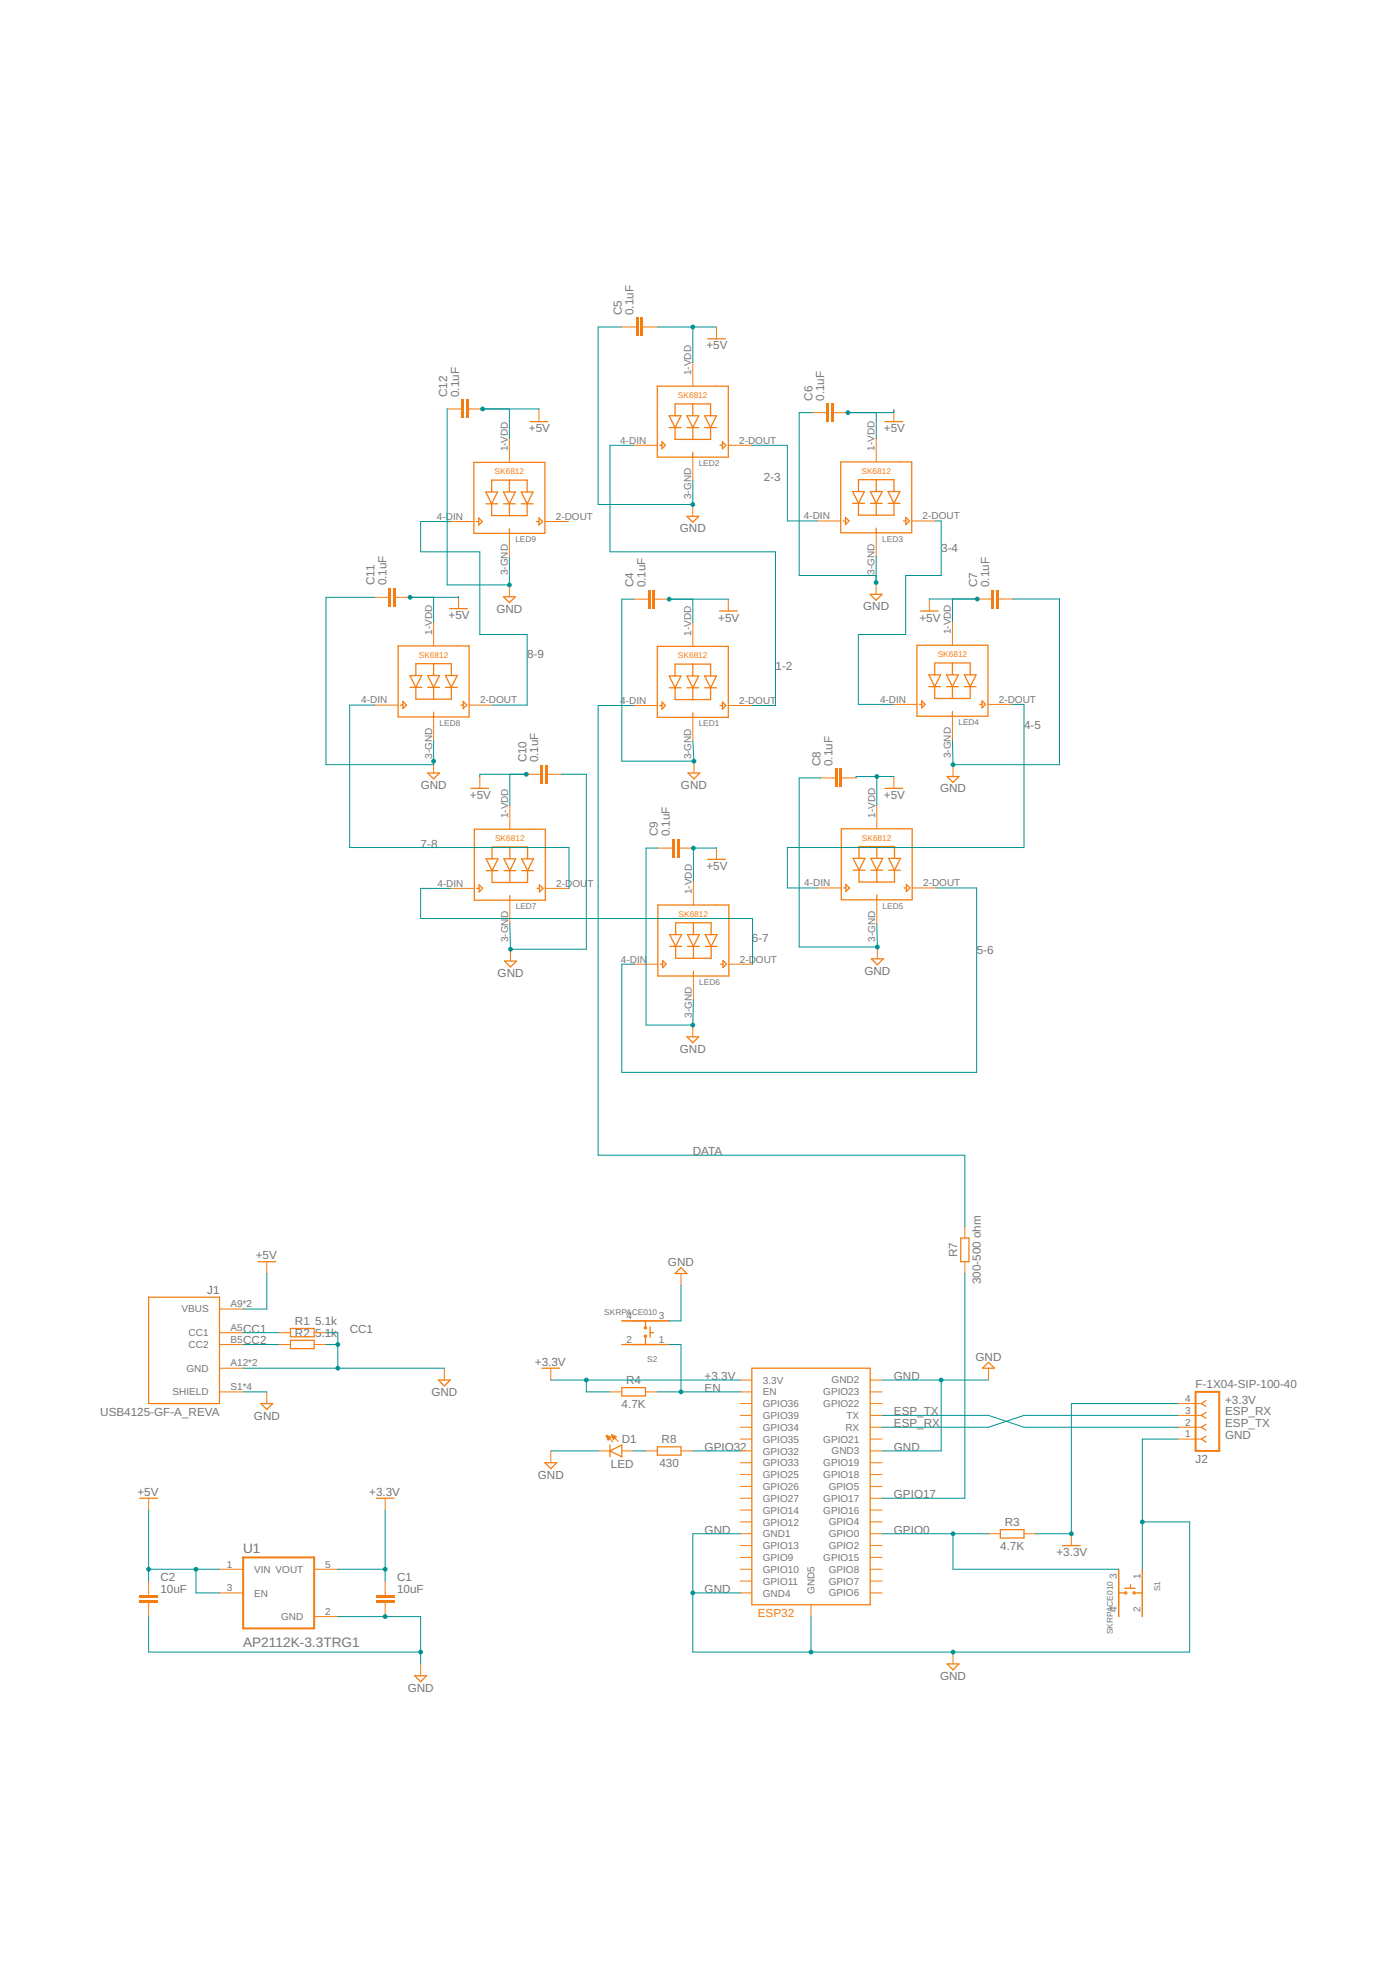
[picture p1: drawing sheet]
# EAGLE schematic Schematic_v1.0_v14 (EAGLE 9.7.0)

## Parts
C1  10uF  C_CHIP-0603(1608-METRIC)  [CAPC1608X85]
C2  10uF  C_CHIP-0603(1608-METRIC)  [CAPC1608X85]
C4  0.1uF  C_CHIP-0603(1608-METRIC)  [CAPC1608X85]
C5  0.1uF  C_CHIP-0603(1608-METRIC)  [CAPC1608X85]
C6  0.1uF  C_CHIP-0603(1608-METRIC)  [CAPC1608X85]
C7  0.1uF  C_CHIP-0603(1608-METRIC)  [CAPC1608X85]
C8  0.1uF  C_CHIP-0603(1608-METRIC)  [CAPC1608X85]
C9  0.1uF  C_CHIP-0603(1608-METRIC)  [CAPC1608X85]
C10  0.1uF  C_CHIP-0603(1608-METRIC)  [CAPC1608X85]
C11  0.1uF  C_CHIP-0603(1608-METRIC)  [CAPC1608X85]
C12  0.1uF  C_CHIP-0603(1608-METRIC)  [CAPC1608X85]
D1  LED  CHIP-FLAT-R_0603-0.80MM  [LEDC1608X80N_FLAT-R]
J1  USB4125-GF-A_REVA  [GCT_USB4125-GF-A_REVA]
J2  F-1X04-SIP-100-40  [SIP-100-04-40]
LED1  SK6812_5050W  [LED5050_W]
LED2  SK6812_5050W  [LED5050_W]
LED3  SK6812_5050W  [LED5050_W]
LED4  SK6812_5050W  [LED5050_W]
LED5  SK6812_5050W  [LED5050_W]
LED6  SK6812_5050W  [LED5050_W]
LED7  SK6812_5050W  [LED5050_W]
LED8  SK6812_5050W  [LED5050_W]
LED9  SK6812_5050W  [LED5050_W]
R1  5.1k  R_CHIP-0603(1608-METRIC)  [RESC1608X60]
R2  5.1k  R_CHIP-0603(1608-METRIC)  [RESC1608X60]
R3  4.7K  R_CHIP-0603(1608-METRIC)  [RESC1608X60]
R4  4.7K  R_CHIP-0603(1608-METRIC)  [RESC1608X60]
R7  300-500 ohm  R_CHIP-0603(1608-METRIC)  [RESC1608X60]
R8  430  R_CHIP-0603(1608-METRIC)  [RESC1608X60]
S1  SKRPACE010  [SW_SKRPACE010]
S2  SKRPACE010  [SW_SKRPACE010]
U1  AP2112K-3.3TRG1  [SOT95P285X140-5N]
U2  ESP32-WROOM  [ESP32-WROOM]

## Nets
1-2: LED1.2-DOUT(DO) LED2.4-DIN(DI)
2-3: LED2.2-DOUT(DO) LED3.4-DIN(DI)
3-4: LED3.2-DOUT(DO) LED4.4-DIN(DI)
4-5: LED4.2-DOUT(DO) LED5.4-DIN(DI)
5-6: LED5.2-DOUT(DO) LED6.4-DIN(DI)
6-7: LED6.2-DOUT(DO) LED7.4-DIN(DI)
7-8: LED7.2-DOUT(DO) LED8.4-DIN(DI)
8-9: LED8.2-DOUT(DO) LED9.4-DIN(DI)
+3.3V [5V]: C1.1 J2.4 R3.2 R4.1 U1.5(VOUT) U2.3V3(3.3V)
+5V [5V]: C2.1 C4.2 C5.2 C6.2 C7.1 C8.2 C9.2 C10.1 C11.2 C12.2 J1.A9(VBUS) J1.B9(VBUS) LED1.1-VDD(VDD) LED2.1-VDD(VDD) LED3.1-VDD(VDD) LED4.1-VDD(VDD) LED5.1-VDD(VDD) LED6.1-VDD(VDD) LED7.1-VDD(VDD) LED8.1-VDD(VDD) LED9.1-VDD(VDD) U1.1(VIN) U1.3(EN)
CC1: J1.A5(CC1) R1.1
CC2: J1.B5(CC2) R2.1
DATA: LED1.4-DIN(DI) R7.2
EN: R4.2 S2.1 U2.EN
ESP_RX: J2.3 U2.RX
ESP_TX: J2.2 U2.TX
GND [GND]: C1.2 C2.2 C4.1 C5.1 C6.1 C7.2 C8.1 C9.1 C10.2 C11.1 C12.1 D1.C J1.A12(GND) J1.B12(GND) J1.S1(SHIELD) J1.S2(SHIELD) J1.S3(SHIELD) J1.S4(SHIELD) J2.1 LED1.3-GND(GND) LED2.3-GND(GND) LED3.3-GND(GND) LED4.3-GND(GND) LED5.3-GND(GND) LED6.3-GND(GND) LED7.3-GND(GND) LED8.3-GND(GND) LED9.3-GND(GND) R1.2 R2.2 S1.1 S2.3 U1.2(GND) U2.GND1 U2.GND2 U2.GND3 U2.GND4 U2.GND5
GPIO0: R3.1 S1.3 U2.IO0(GPIO0)
GPIO17: R7.1 U2.IO17(GPIO17)
GPIO32: R8.2 U2.IO32(GPIO32)
LED: D1.A R8.1
Unconnected: LED9.2-DOUT(DO) S1.2 S1.4 S2.2 S2.4 U2.CLK(GPIO6) U2.CMD(GPIO11) U2.IO2(GPIO2) U2.IO4(GPIO4) U2.IO5(GPIO5) U2.IO12(GPIO12) U2.IO13(GPIO13) U2.IO14(GPIO14) U2.IO15(GPIO15) U2.IO16(GPIO16) U2.IO18(GPIO18) U2.IO19(GPIO19) U2.IO21(GPIO21) U2.IO22(GPIO22) U2.IO23(GPIO23) U2.IO25(GPIO25) U2.IO26(GPIO26) U2.IO27(GPIO27) U2.IO33(GPIO33) U2.IO34(GPIO34) U2.IO35(GPIO35) U2.SD0(GPIO7) U2.SD1(GPIO8) U2.SD2(GPIO9) U2.SD3(GPIO10) U2.SENSOR_VN(GPIO39) U2.SENSOR_VP(GPIO36)

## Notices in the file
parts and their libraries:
con-headers-jp: Copyright (C) 2008, Bob Starr
